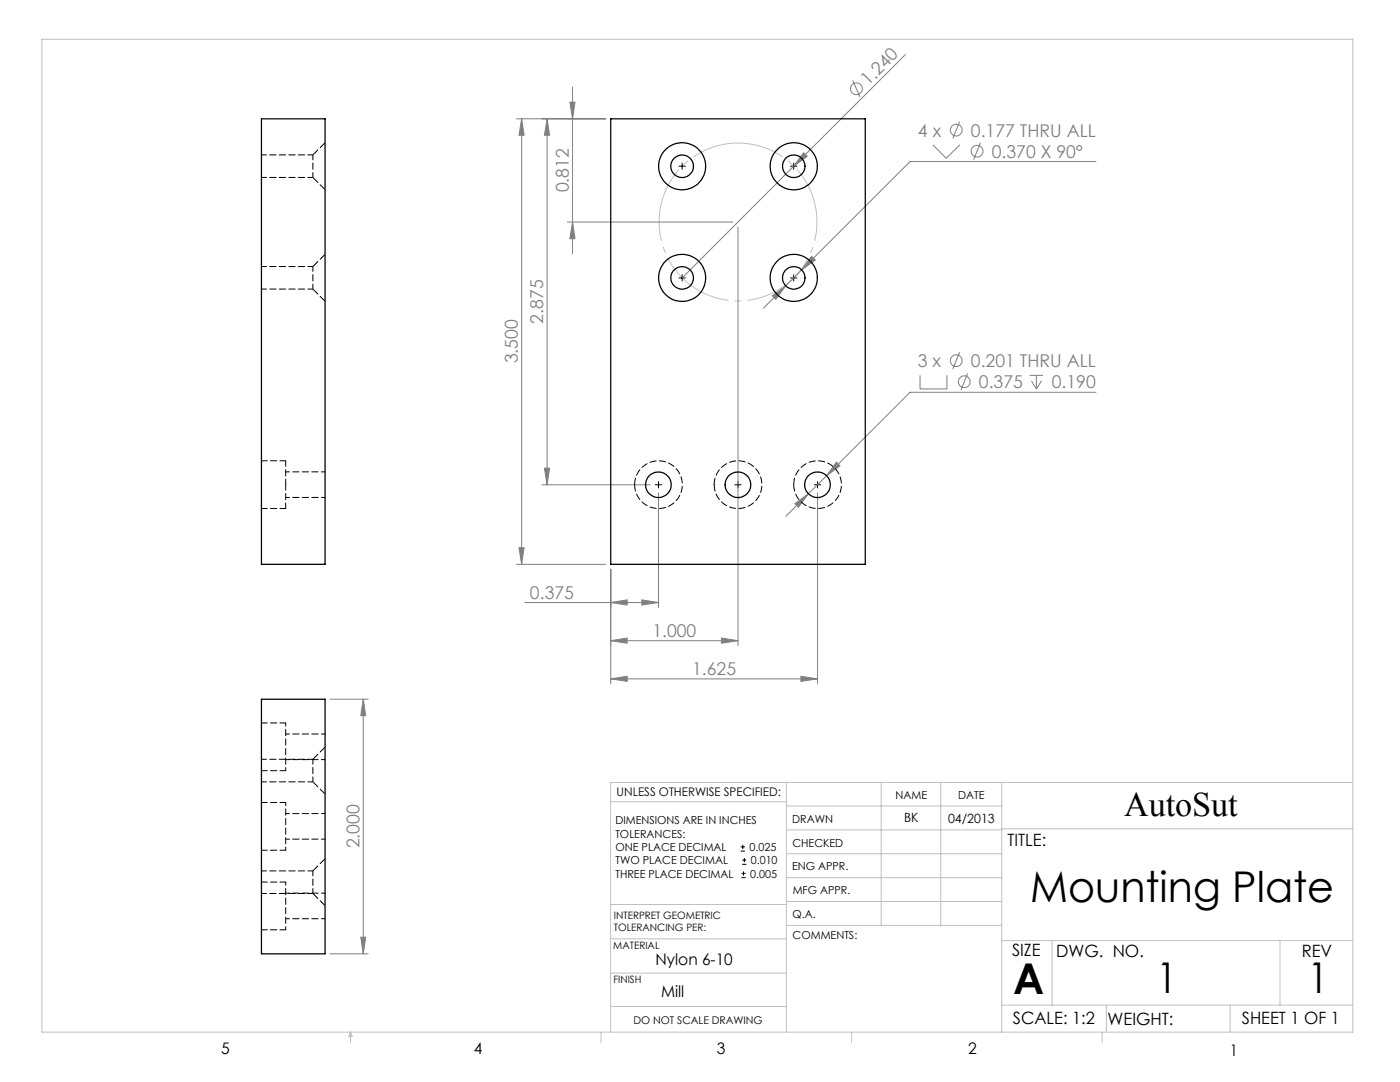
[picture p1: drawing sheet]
<svg xmlns="http://www.w3.org/2000/svg" width="279mm" height="216mm" viewBox="0 0 279 216" stroke-linecap="round" stroke-linejoin="round" font-family="sans-serif">
<g fill="none" stroke="#808080" stroke-width=".2">
<path d="M114.3 17.4v33.3M170.2 16.1l1.4 3.3M180.7 10.9l-22.3 22.3M103.1 23.7h17.8M104.1 23.7l.5 3.3h-1zM104.1 23.7v88.9M109.2 23.7l.5 3.3h-1zM109.2 23.7v73M113.7 20.4h1.1l-.5 3.3zM158.4 33.2l-22.3 22.3M160.4 30.5l.7 .7-2.7 2zM186.2 28.9l2.6 2.7 2.8-2.7"/>
<path d="M191.5 24.3l-1.4 3.3M195.7 28.5l-1.4 3.4M218.7 32.2h-37.1l-29.3 29.3M113.2 44.3h33.1M114.3 44.3l.5 3.3h-1.1zM147.3 45.3v83.5M154.1 59l2.7-2-2 2.7zM162 51.2l.7 .7-2.7 2zM183.6 74.9v2.7h5.4v-2.7M191.5 70.3l-1.4 3.4M193.1 74.5l-1.3 3.4M205.5 74.9h2.7"/>
<path d="M205.8 76l1 1.6M206.8 74.9v2.7M207.9 76l-1.1 1.6M218.7 78.3h-37.1l-16.6 16.6M108.2 96.7h21.6M108.7 93.4h1l-.5 3.3zM131.4 98.4v22.8M161.3 98.5l-4.5 4.5M163.2 98.4v38.1M165 94.9l-3.7 3.6M166.9 92.2l.7 .8-2.6 1.9zM103.1 112.6h17.8"/>
<path d="M103.6 109.3h1l-.5 3.3zM121.9 113.6v22.9M128.1 119.7l3.3 .5-3.3 .5zM158.6 100.5l2.7-2-2 2.7zM65.9 139.5h7.6M72.5 139.5l.5 3.3h-1zM72.5 139.5v50.8M104.8 120.2h26.6M121.9 127.8l3.3-.5v1zM121.9 127.8h25.4M121.9 120.2l3.3-.5v1zM121.9 135.5l3.3-.6v1.1z"/>
<path d="M121.9 135.5h41.3M144 127.3l3.3 .5-3.3 .5zM159.8 134.9l3.4 .6-3.4 .5zM65.9 190.3h7.6M72 187h1l-.5 3.3z"/>
<circle cx="170.9" cy="17.7" r="1.18"/>
<circle cx="190.8" cy="26" r="1.18"/>
<circle cx="195" cy="30.2" r="1.18"/>
<circle cx="190.8" cy="72" r="1.18"/>
<circle cx="192.4" cy="76.2" r="1.18"/>
</g>
<g fill="none" stroke="#000" stroke-width=".2">
<path d="M135.5 33.2h1.3M136.1 32.5v1.3M157.8 33.2h1.2M158.4 32.5v1.3M135.5 55.5h1.3M136.1 54.8v1.3M157.8 55.5h1.2M158.4 54.8v1.3M130.8 96.7h1.2M131.4 96.1v1.3M146.6 96.7h1.3M147.3 96.1v1.3"/>
<path d="M162.5 96.7h1.3M163.2 96.1v1.3M147.8 169.8h.9M147.8 169h.9M148 175.1h.8M148 174.3h.8M148.1 172.5h.8M148.1 171.6h.8M148.2 168.6v.8M148.4 173.9v.8M148.6 171.2v.8"/>
</g>
<path d="M147.3 28.5a15.8 15.8 0 0 0-13.8 23.3 15.8 15.8 0 0 0 27 1 15.8 15.8 0 0 0-12.1-24.2l-1.1-.1" fill="none" stroke="#c0c0c0" stroke-width=".2" stroke-dasharray="15.2 1.3 1.3 1.3" stroke-dashoffset="5.8" stroke-linecap="butt"/>
<g fill="none" stroke="#c0c0c0" stroke-width=".2">
<path d="M8.4 7.8h261.6v198.2h-261.6zM121.8 160h35.2M157 156.1v49.9M175.9 156.1v28.5M187.7 156.1v28.5M199.9 156.1v49.9M270 156.1h-148.2v49.9M157 170.4h42.9M157 165.6h42.9M157 160.8h42.9M157 175.1h42.9M157 179.9h42.9"/>
<path d="M199.9 165.4h70.1M121.8 194.2h35.2M121.8 187.3h35.2M121.8 180.5h35.2M157 184.6h42.9M199.9 187.7h70.1M210 187.7v12.9M255.4 187.7v12.9M70 206v2.1M70 206l.3 .8h-.7zM119.9 206v2.1M121.8 200.8h35.2"/>
<path d="M170 206v2.1M199.9 200.6h70.1M220 206v2.1M220.8 200.6v5.4M245.5 200.6v5.4"/>
</g>
<g fill="#808080">
<path d="M160.4 30.5l.7 .7-2.7 2z"/>
<path d="M144 127.3l3.3 .5-3.3 .5zM121.9 127.8l3.3-.5v1z"/>
<path d="M114.3 44.3l.5 3.3h-1.1zM113.7 20.4h1.1l-.5 3.3z"/>
<path d="M121.9 120.2l3.3-.5v1zM128.1 119.7l3.3 .5-3.3 .5zM121.9 135.5l3.3-.6v1.1zM159.8 134.9l3.4 .6-3.4 .5zM158.6 100.5l.7 .7 2-2.7zM166.9 92.2l-1.9 2.7 2.6-1.9zM154.1 59l.7 .7 2-2.7zM162 51.2l-2 2.7 2.7-2z"/>
<path d="M109.2 23.7l.5 3.3h-1zM108.7 93.4h1l-.5 3.3zM104.1 23.7l.5 3.3h-1zM103.6 109.3h1l-.5 3.3zM72.5 139.5l.5 3.3h-1zM72 187h1l-.5 3.3z"/>
</g>
<g fill="none" stroke="#000" stroke-width=".25">
<path d="M52.2 23.7h12.7v88.9h-12.7zM121.9 23.7h50.8v88.9h-50.8zM52.2 139.5h12.7v50.8h-12.7z"/>
<circle cx="136.1" cy="33.2" r="4.7"/>
<circle cx="136.1" cy="33.2" r="2.25"/>
<circle cx="158.4" cy="33.2" r="2.25"/>
<circle cx="158.4" cy="33.2" r="4.7"/>
<circle cx="136.1" cy="55.4" r="4.7"/>
<circle cx="136.1" cy="55.4" r="2.25"/>
<circle cx="158.4" cy="55.4" r="2.25"/>
<circle cx="158.4" cy="55.4" r="4.7"/>
<circle cx="131.4" cy="96.7" r="2.56"/>
<circle cx="147.3" cy="96.7" r="2.56"/>
<circle cx="163.1" cy="96.7" r="2.56"/>
</g>
<path d="M57 96.7v-4.8M57 101.5v-4.8" fill="none" stroke="#000" stroke-width=".2" stroke-dasharray="1.3 .6" stroke-dashoffset=".2"/>
<path d="M52.2 35.4h10.2M62.4 30.9v4.5M62.4 30.9h-10.2M52.2 57.7h10.2M62.4 53.2v4.5M62.4 53.2h-10.2M52.2 156h10.2M62.4 151.5v4.5M62.4 151.5h-10.2M52.2 178.3h10.2M62.4 173.8v4.5M62.4 173.8h-10.2" fill="none" stroke="#000" stroke-width=".2" stroke-dasharray="1.3 .6" stroke-dashoffset=".3"/>
<path d="M57 91.9h-4.8M52.2 101.5h4.8M52.2 153.8h4.8M57 144.3h-4.8M52.2 169.7h4.8M57 176h-4.8M57 160.1h-4.8M52.2 185.5h4.8" fill="none" stroke="#000" stroke-width=".2" stroke-dasharray="1.3 .6" stroke-dashoffset=".1"/>
<path d="M57 99.3h7.9M64.9 94.2h-7.9M57 151.6h7.9M64.9 146.5h-7.9M57 167.4h7.9M64.9 178.2h-7.9M64.9 162.3h-7.9M57 183.3h7.9" fill="none" stroke="#000" stroke-width=".2" stroke-dasharray="1.3 .6" stroke-dashoffset=".5"/>
<path d="M62.4 35.4l2.5 2.5M64.9 28.5l-2.5 2.4M62.4 57.7l2.5 2.4M64.9 50.7l-2.5 2.5M62.4 156l2.5 2.5M64.9 149.1l-2.5 2.4M62.4 178.3l2.5 2.4M64.9 171.3l-2.5 2.5" fill="none" stroke="#000" stroke-width=".2" stroke-dasharray="1.3 .6" stroke-dashoffset="-.1"/>
<path d="M126.7 96.7a4.8 4.8 0 0 1 6.9-4.2 4.8 4.8 0 0 1 .5 8.1 4.8 4.8 0 0 1-7.4-3.3v-.6M142.5 96.7a4.8 4.8 0 0 1 7-4.2 4.8 4.8 0 0 1 .5 8.1 4.8 4.8 0 0 1-7.4-3.3l-.1-.6M158.4 96.7a4.8 4.8 0 0 1 7-4.2 4.8 4.8 0 0 1 .5 8.1 4.8 4.8 0 0 1-7.5-3.3v-.6" fill="none" stroke="#000" stroke-width=".2" stroke-dasharray="1.3 .6"/>
<path d="M57 153.8v-9.5M57 169.7v-9.6M57 185.5v-9.5" fill="none" stroke="#000" stroke-width=".2" stroke-dasharray="1.3 .6" stroke-dashoffset=".6"/>
<g font-size="8.5">
<text x="205.6" y="179.9">Mounting Plate</text>
<text x="202.2" y="198.3">A</text>
<text x="230.8" y="198.1">1</text>
<text x="260.9" y="198.1">1</text>
</g>
<text font-size="6.9" x="224.3" y="162.9">AutoSut</text>
<g font-size="3.5" fill="#808080">
<text x="173.2" y="17.3" transform="rotate(-45 173.2 17.3)">1.240</text>
<text x="183.2" y="27.3">4 x</text>
<text x="193.8" y="27.3">0.177 THRU ALL</text>
<text x="197.9" y="31.5">0.370 X 90°</text>
<text x="113.5" y="38.4" transform="rotate(-90 113.5 38.4)">0.812</text>
<text x="108.4" y="64.6" transform="rotate(-90 108.4 64.6)">2.875</text>
<text x="103.3" y="72.5" transform="rotate(-90 103.3 72.5)">3.500</text>
<text x="183.2" y="73.3">3 x</text>
<text x="193.8" y="73.3">0.201 THRU ALL</text>
<text x="195.4" y="77.5">0.375</text>
<text x="209.9" y="77.5">0.190</text>
<text x="105.8" y="119.4">0.375</text>
<text x="130.2" y="127.1">1.000</text>
<text x="138.1" y="134.7">1.625</text>
<text x="71.7" y="169.3" transform="rotate(-90 71.7 169.3)">2.000</text>
</g>
<g font-size="3.4">
<text x="201.1" y="168.8">TITLE:</text>
<text x="202" y="190.8">SIZE</text>
<text x="210.8" y="190.9">DWG. NO.</text>
<text x="259.8" y="191">REV</text>
<text x="202.1" y="204.4">SCALE: 1:2</text>
<text x="221" y="204.5">WEIGHT:</text>
<text x="247.8" y="204.4">SHEET 1 OF 1</text>
</g>
<g font-size="3.2">
<text x="130.8" y="192.5">Nylon 6-10</text>
<text x="131.9" y="198.9">Mill</text>
<text x="44.2" y="210.4">5</text>
<text x="94.6" y="210.3">4</text>
<text x="143.1" y="210.4">3</text>
<text x="193.2" y="210.3">2</text>
<text x="245.4" y="210.6">1</text>
</g>
<g font-size="2.5">
<text x="180.4" y="164.1">BK</text>
<text x="189.2" y="164.2">04/2013</text>
</g>
<text font-size="2.4" x="123.1" y="158.9">UNLESS OTHERWISE SPECIFIED:</text>
<g font-size="2.2">
<text x="178.7" y="159.4">NAME</text>
<text x="191.2" y="159.4">DATE</text>
<text x="122.8" y="164.5">DIMENSIONS ARE IN INCHES</text>
<text x="122.8" y="167.1">TOLERANCES:</text>
<text x="158.1" y="164.2">DRAWN</text>
<text x="122.8" y="172.4">TWO PLACE DECIMAL</text>
<text x="122.8" y="169.8">ONE PLACE DECIMAL</text>
<text x="149.6" y="169.8">0.025</text>
<text x="149.9" y="172.5">0.010</text>
<text x="158.1" y="173.7">ENG APPR.</text>
<text x="158.2" y="169.1">CHECKED</text>
<text x="122.8" y="175.1">THREE PLACE DECIMAL</text>
<text x="149.7" y="175.1">0.005</text>
<text x="158.2" y="178.4">MFG APPR.</text>
<text x="158.2" y="183.2">Q.A.</text>
<text x="158.2" y="187.4">COMMENTS:</text>
</g>
<text font-size="2.1" x="126.4" y="204.3">DO NOT SCALE DRAWING</text>
<g font-size="2">
<text x="122.5" y="183.3">INTERPRET GEOMETRIC</text>
<text x="122.5" y="185.9">TOLERANCING PER:</text>
<text x="122.4" y="189.4">MATERIAL</text>
<text x="122.4" y="196.2">FINISH</text>
</g>
</svg>
